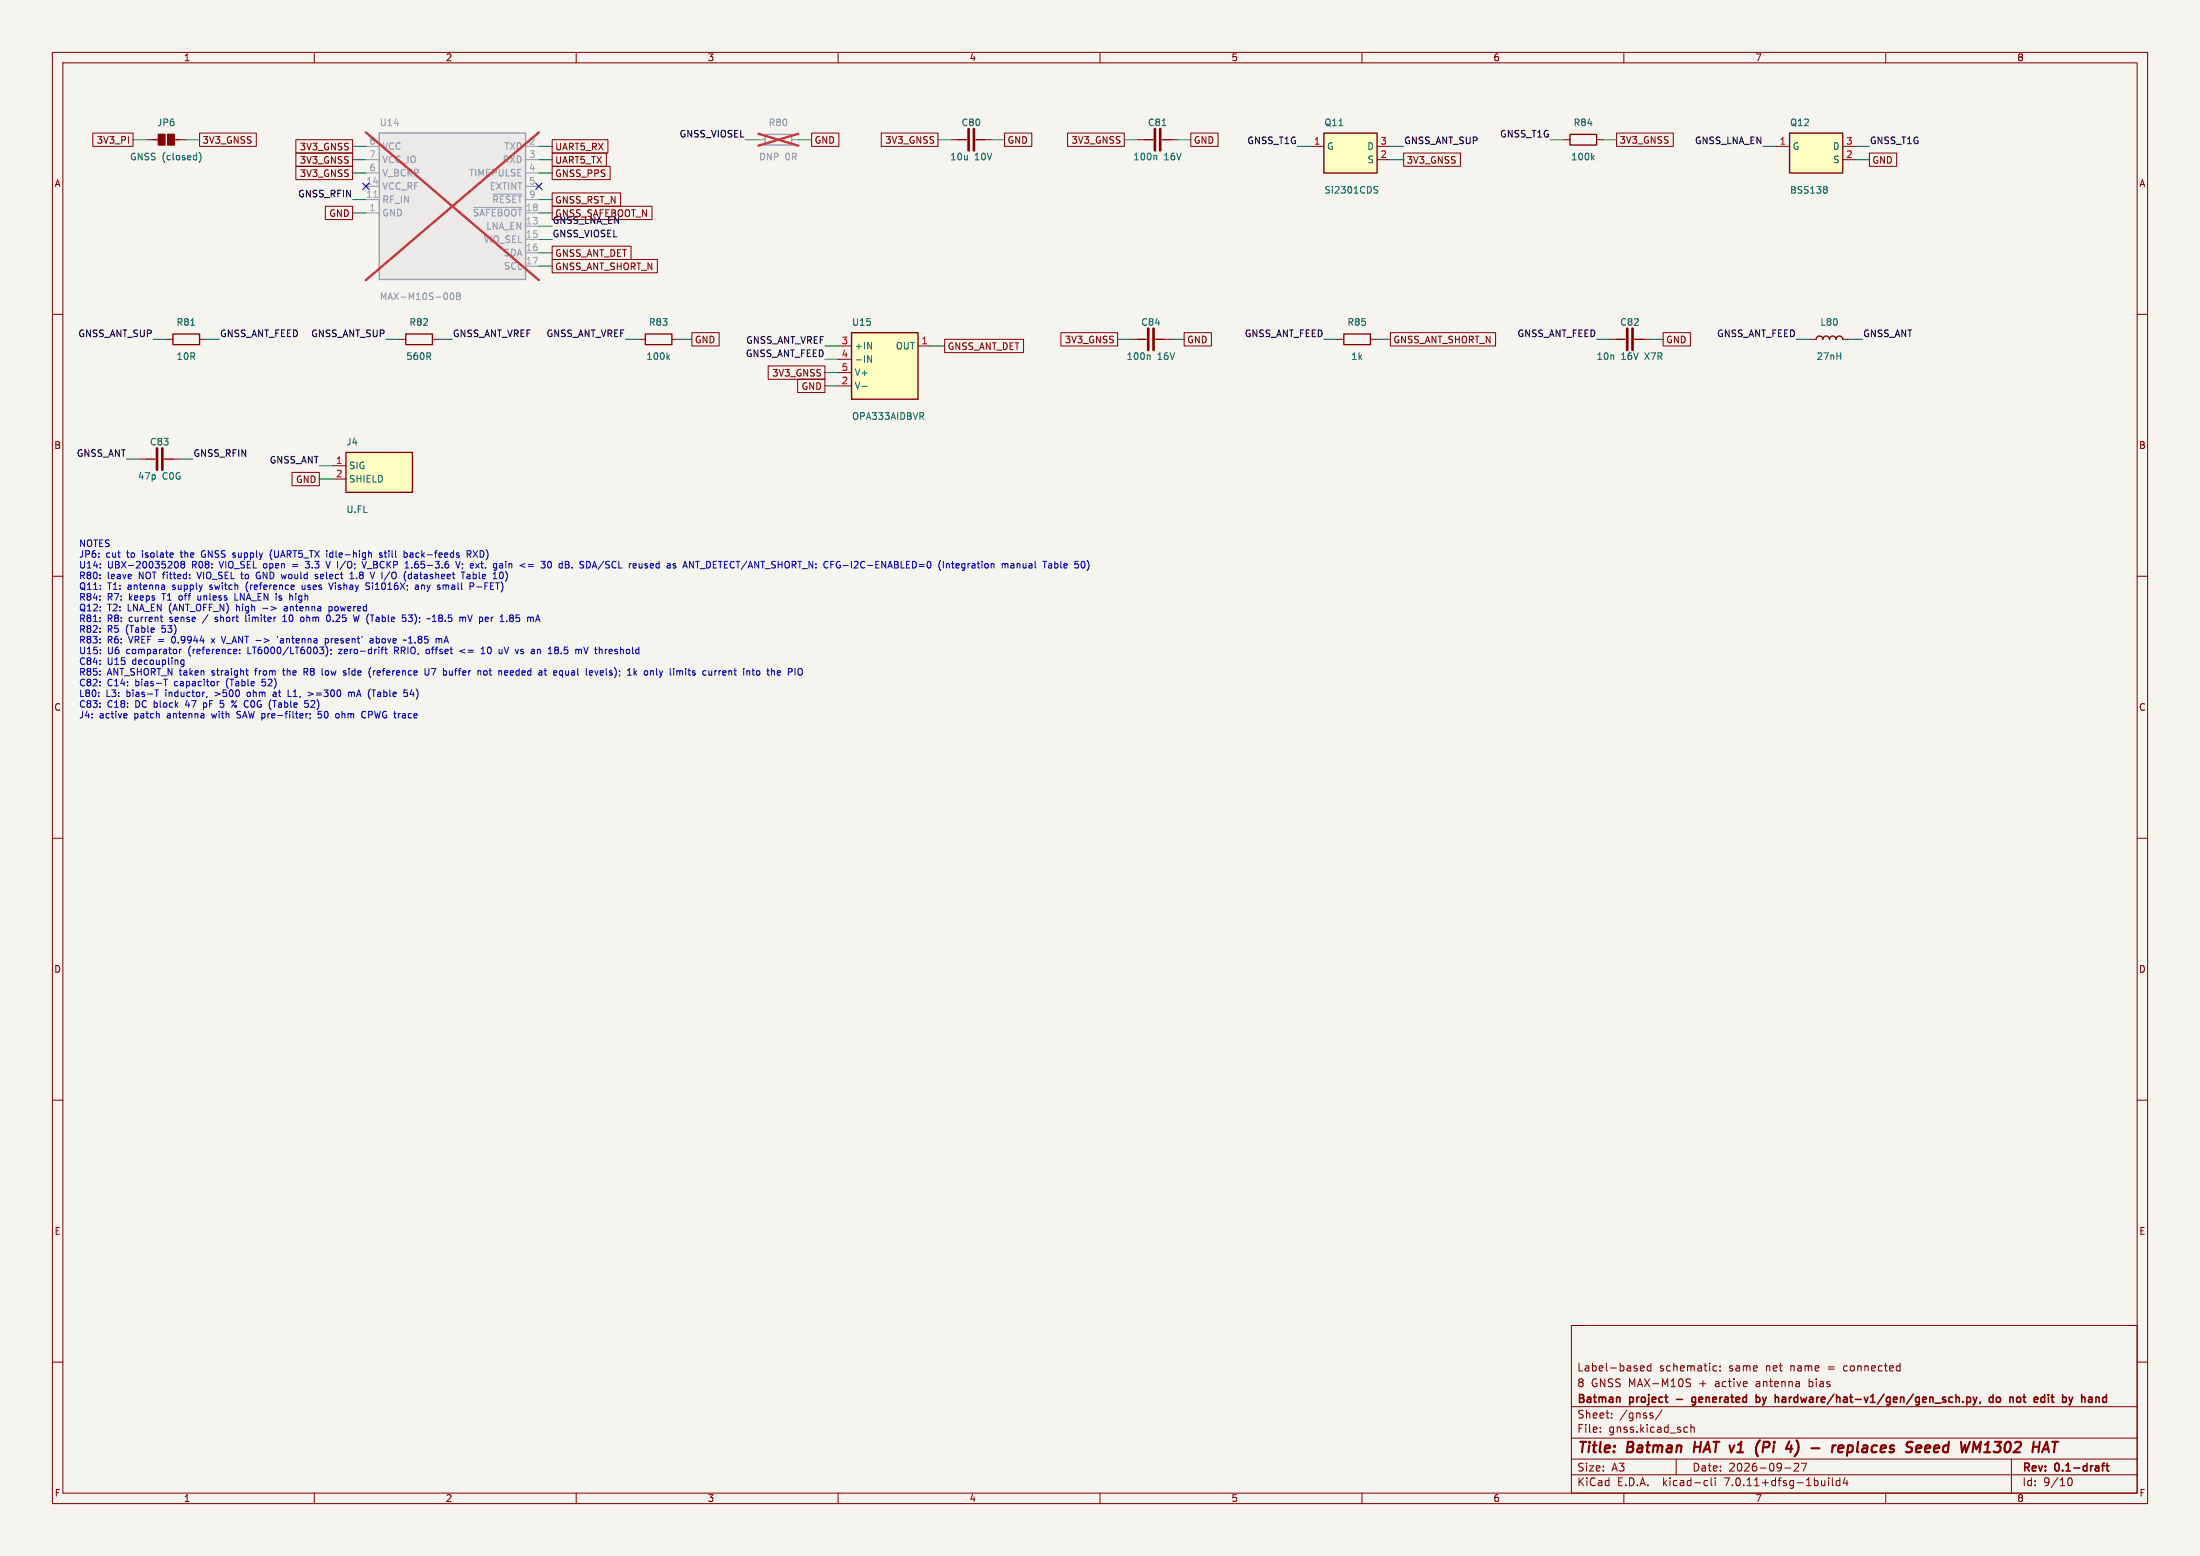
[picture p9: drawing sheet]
(kicad_sch (version 20230121) (generator eeschema)
 (paper "A3")
 (title_block (title "Batman HAT v1 (Pi 4) - replaces Seeed WM1302 HAT") (date "2026-09-27") (rev "0.1-draft") (company "Batman project - generated by hardware/hat-v1/gen/gen_sch.py, do not edit by hand") (comment 1 "8 GNSS MAX-M10S + active antenna bias") (comment 2 "Label-based schematic: same net name = connected"))
 (lib_symbols
(symbol "batman:C" (pin_numbers hide) (pin_names (offset 0) hide) (in_bom yes) (on_board yes)
(property "Reference" "C" (at 0 2.54 0) (effects (font (size 1.27 1.27))))
(property "Value" "C" (at 0 -2.54 0) (effects (font (size 1.27 1.27))))
(property "Footprint" "" (at 0 0 0) (effects (font (size 1.27 1.27)) hide))
(property "Datasheet" "" (at 0 0 0) (effects (font (size 1.27 1.27)) hide))
(symbol "C_0_1" (polyline (pts (xy -2.54 0) (xy -0.9 0)) (stroke (width 0.254) (type default)) (fill (type none))) (polyline (pts (xy 0.9 0) (xy 2.54 0)) (stroke (width 0.254) (type default)) (fill (type none))) (polyline (pts (xy -0.508 2.032) (xy -0.508 -2.032)) (stroke (width 0.508) (type default)) (fill (type none))) (polyline (pts (xy 0.508 2.032) (xy 0.508 -2.032)) (stroke (width 0.508) (type default)) (fill (type none))))
(symbol "C_1_1" (pin passive line (at -3.81 0 0) (length 1.27) (name "~" (effects (font (size 1.27 1.27)))) (number "1" (effects (font (size 1.27 1.27))))) (pin passive line (at 3.81 0 180) (length 1.27) (name "~" (effects (font (size 1.27 1.27)))) (number "2" (effects (font (size 1.27 1.27)))))))
(symbol "batman:COAX" (pin_names (offset 0.508)) (in_bom yes) (on_board yes)
(property "Reference" "U" (at -6.35 5.08 0) (effects (font (size 1.27 1.27))))
(property "Value" "COAX" (at -6.35 -5.08 0) (effects (font (size 1.27 1.27))))
(property "Footprint" "" (at 0 0 0) (effects (font (size 1.27 1.27)) hide))
(property "Datasheet" "" (at 0 0 0) (effects (font (size 1.27 1.27)) hide))
(symbol "COAX_0_1" (rectangle (start -6.35 3.81) (end 6.35 -3.81) (stroke (width 0.254) (type default)) (fill (type background))))
(symbol "COAX_1_1" (pin passive line (at -8.89 1.27 0) (length 2.54) (name "SIG" (effects (font (size 1.27 1.27)))) (number "1" (effects (font (size 1.27 1.27))))) (pin passive line (at -8.89 -1.27 0) (length 2.54) (name "SHIELD" (effects (font (size 1.27 1.27)))) (number "2" (effects (font (size 1.27 1.27)))))))
(symbol "batman:L" (pin_numbers hide) (pin_names (offset 0) hide) (in_bom yes) (on_board yes)
(property "Reference" "L" (at 0 2.54 0) (effects (font (size 1.27 1.27))))
(property "Value" "L" (at 0 -2.54 0) (effects (font (size 1.27 1.27))))
(property "Footprint" "" (at 0 0 0) (effects (font (size 1.27 1.27)) hide))
(property "Datasheet" "" (at 0 0 0) (effects (font (size 1.27 1.27)) hide))
(symbol "L_0_1" (arc (start -2.54 0) (mid -1.905 0.635) (end -1.27 0) (stroke (width 0.254) (type default)) (fill (type none))) (arc (start -1.27 0) (mid -0.635 0.635) (end 0 0) (stroke (width 0.254) (type default)) (fill (type none))) (arc (start 0 0) (mid 0.635 0.635) (end 1.27 0) (stroke (width 0.254) (type default)) (fill (type none))) (arc (start 1.27 0) (mid 1.905 0.635) (end 2.54 0) (stroke (width 0.254) (type default)) (fill (type none))))
(symbol "L_1_1" (pin passive line (at -3.81 0 0) (length 1.27) (name "~" (effects (font (size 1.27 1.27)))) (number "1" (effects (font (size 1.27 1.27))))) (pin passive line (at 3.81 0 180) (length 1.27) (name "~" (effects (font (size 1.27 1.27)))) (number "2" (effects (font (size 1.27 1.27)))))))
(symbol "batman:MAXM10S" (pin_names (offset 0.508)) (in_bom yes) (on_board yes)
(property "Reference" "U" (at -13.97 15.24 0) (effects (font (size 1.27 1.27))))
(property "Value" "MAXM10S" (at -13.97 -15.24 0) (effects (font (size 1.27 1.27))))
(property "Footprint" "" (at 0 0 0) (effects (font (size 1.27 1.27)) hide))
(property "Datasheet" "" (at 0 0 0) (effects (font (size 1.27 1.27)) hide))
(symbol "MAXM10S_0_1" (rectangle (start -13.97 13.97) (end 13.97 -13.97) (stroke (width 0.254) (type default)) (fill (type background))))
(symbol "MAXM10S_1_1" (pin power_in line (at -16.51 11.43 0) (length 2.54) (name "VCC" (effects (font (size 1.27 1.27)))) (number "8" (effects (font (size 1.27 1.27))))) (pin power_in line (at -16.51 8.89 0) (length 2.54) (name "VCC_IO" (effects (font (size 1.27 1.27)))) (number "7" (effects (font (size 1.27 1.27))))) (pin power_in line (at -16.51 6.35 0) (length 2.54) (name "V_BCKP" (effects (font (size 1.27 1.27)))) (number "6" (effects (font (size 1.27 1.27))))) (pin power_out line (at -16.51 3.81 0) (length 2.54) (name "VCC_RF" (effects (font (size 1.27 1.27)))) (number "14" (effects (font (size 1.27 1.27))))) (pin input line (at -16.51 1.27 0) (length 2.54) (name "RF_IN" (effects (font (size 1.27 1.27)))) (number "11" (effects (font (size 1.27 1.27))))) (pin power_in line (at -16.51 -1.27 0) (length 2.54) (name "GND" (effects (font (size 1.27 1.27)))) (number "1" (effects (font (size 1.27 1.27))))) (pin power_in line (at -16.51 -1.27 0) (length 2.54) hide (name "GND" (effects (font (size 1.27 1.27)))) (number "10" (effects (font (size 1.27 1.27))))) (pin power_in line (at -16.51 -1.27 0) (length 2.54) hide (name "GND" (effects (font (size 1.27 1.27)))) (number "12" (effects (font (size 1.27 1.27))))) (pin output line (at 16.51 11.43 180) (length 2.54) (name "TXD" (effects (font (size 1.27 1.27)))) (number "2" (effects (font (size 1.27 1.27))))) (pin input line (at 16.51 8.89 180) (length 2.54) (name "RXD" (effects (font (size 1.27 1.27)))) (number "3" (effects (font (size 1.27 1.27))))) (pin output line (at 16.51 6.35 180) (length 2.54) (name "TIMEPULSE" (effects (font (size 1.27 1.27)))) (number "4" (effects (font (size 1.27 1.27))))) (pin input line (at 16.51 3.81 180) (length 2.54) (name "EXTINT" (effects (font (size 1.27 1.27)))) (number "5" (effects (font (size 1.27 1.27))))) (pin input line (at 16.51 1.27 180) (length 2.54) (name "~{RESET}" (effects (font (size 1.27 1.27)))) (number "9" (effects (font (size 1.27 1.27))))) (pin input line (at 16.51 -1.27 180) (length 2.54) (name "~{SAFEBOOT}" (effects (font (size 1.27 1.27)))) (number "18" (effects (font (size 1.27 1.27))))) (pin output line (at 16.51 -3.81 180) (length 2.54) (name "LNA_EN" (effects (font (size 1.27 1.27)))) (number "13" (effects (font (size 1.27 1.27))))) (pin input line (at 16.51 -6.35 180) (length 2.54) (name "VIO_SEL" (effects (font (size 1.27 1.27)))) (number "15" (effects (font (size 1.27 1.27))))) (pin bidirectional line (at 16.51 -8.89 180) (length 2.54) (name "SDA" (effects (font (size 1.27 1.27)))) (number "16" (effects (font (size 1.27 1.27))))) (pin input line (at 16.51 -11.43 180) (length 2.54) (name "SCL" (effects (font (size 1.27 1.27)))) (number "17" (effects (font (size 1.27 1.27)))))))
(symbol "batman:NMOS" (pin_names (offset 0.508)) (in_bom yes) (on_board yes)
(property "Reference" "U" (at -5.08 5.08 0) (effects (font (size 1.27 1.27))))
(property "Value" "NMOS" (at -5.08 -5.08 0) (effects (font (size 1.27 1.27))))
(property "Footprint" "" (at 0 0 0) (effects (font (size 1.27 1.27)) hide))
(property "Datasheet" "" (at 0 0 0) (effects (font (size 1.27 1.27)) hide))
(symbol "NMOS_0_1" (rectangle (start -5.08 3.81) (end 5.08 -3.81) (stroke (width 0.254) (type default)) (fill (type background))))
(symbol "NMOS_1_1" (pin input line (at -7.62 1.27 0) (length 2.54) (name "G" (effects (font (size 1.27 1.27)))) (number "1" (effects (font (size 1.27 1.27))))) (pin passive line (at 7.62 1.27 180) (length 2.54) (name "D" (effects (font (size 1.27 1.27)))) (number "3" (effects (font (size 1.27 1.27))))) (pin passive line (at 7.62 -1.27 180) (length 2.54) (name "S" (effects (font (size 1.27 1.27)))) (number "2" (effects (font (size 1.27 1.27)))))))
(symbol "batman:OPAMP5" (pin_names (offset 0.508)) (in_bom yes) (on_board yes)
(property "Reference" "U" (at -6.35 7.62 0) (effects (font (size 1.27 1.27))))
(property "Value" "OPAMP5" (at -6.35 -7.62 0) (effects (font (size 1.27 1.27))))
(property "Footprint" "" (at 0 0 0) (effects (font (size 1.27 1.27)) hide))
(property "Datasheet" "" (at 0 0 0) (effects (font (size 1.27 1.27)) hide))
(symbol "OPAMP5_0_1" (rectangle (start -6.35 6.35) (end 6.35 -6.35) (stroke (width 0.254) (type default)) (fill (type background))))
(symbol "OPAMP5_1_1" (pin input line (at -8.89 3.81 0) (length 2.54) (name "+IN" (effects (font (size 1.27 1.27)))) (number "3" (effects (font (size 1.27 1.27))))) (pin input line (at -8.89 1.27 0) (length 2.54) (name "-IN" (effects (font (size 1.27 1.27)))) (number "4" (effects (font (size 1.27 1.27))))) (pin power_in line (at -8.89 -1.27 0) (length 2.54) (name "V+" (effects (font (size 1.27 1.27)))) (number "5" (effects (font (size 1.27 1.27))))) (pin power_in line (at -8.89 -3.81 0) (length 2.54) (name "V-" (effects (font (size 1.27 1.27)))) (number "2" (effects (font (size 1.27 1.27))))) (pin output line (at 8.89 3.81 180) (length 2.54) (name "OUT" (effects (font (size 1.27 1.27)))) (number "1" (effects (font (size 1.27 1.27)))))))
(symbol "batman:PMOS" (pin_names (offset 0.508)) (in_bom yes) (on_board yes)
(property "Reference" "U" (at -5.08 5.08 0) (effects (font (size 1.27 1.27))))
(property "Value" "PMOS" (at -5.08 -5.08 0) (effects (font (size 1.27 1.27))))
(property "Footprint" "" (at 0 0 0) (effects (font (size 1.27 1.27)) hide))
(property "Datasheet" "" (at 0 0 0) (effects (font (size 1.27 1.27)) hide))
(symbol "PMOS_0_1" (rectangle (start -5.08 3.81) (end 5.08 -3.81) (stroke (width 0.254) (type default)) (fill (type background))))
(symbol "PMOS_1_1" (pin input line (at -7.62 1.27 0) (length 2.54) (name "G" (effects (font (size 1.27 1.27)))) (number "1" (effects (font (size 1.27 1.27))))) (pin passive line (at 7.62 1.27 180) (length 2.54) (name "D" (effects (font (size 1.27 1.27)))) (number "3" (effects (font (size 1.27 1.27))))) (pin passive line (at 7.62 -1.27 180) (length 2.54) (name "S" (effects (font (size 1.27 1.27)))) (number "2" (effects (font (size 1.27 1.27)))))))
(symbol "batman:R" (pin_numbers hide) (pin_names (offset 0) hide) (in_bom yes) (on_board yes)
(property "Reference" "R" (at 0 2.54 0) (effects (font (size 1.27 1.27))))
(property "Value" "R" (at 0 -2.54 0) (effects (font (size 1.27 1.27))))
(property "Footprint" "" (at 0 0 0) (effects (font (size 1.27 1.27)) hide))
(property "Datasheet" "" (at 0 0 0) (effects (font (size 1.27 1.27)) hide))
(symbol "R_0_1" (rectangle (start -2.54 1.016) (end 2.54 -1.016) (stroke (width 0.254) (type default)) (fill (type none))))
(symbol "R_1_1" (pin passive line (at -3.81 0 0) (length 1.27) (name "~" (effects (font (size 1.27 1.27)))) (number "1" (effects (font (size 1.27 1.27))))) (pin passive line (at 3.81 0 180) (length 1.27) (name "~" (effects (font (size 1.27 1.27)))) (number "2" (effects (font (size 1.27 1.27)))))))
(symbol "batman:SJ" (pin_numbers hide) (pin_names (offset 0) hide) (in_bom yes) (on_board yes)
(property "Reference" "JP" (at 0 2.54 0) (effects (font (size 1.27 1.27))))
(property "Value" "SJ" (at 0 -2.54 0) (effects (font (size 1.27 1.27))))
(property "Footprint" "" (at 0 0 0) (effects (font (size 1.27 1.27)) hide))
(property "Datasheet" "" (at 0 0 0) (effects (font (size 1.27 1.27)) hide))
(symbol "SJ_0_1" (rectangle (start -1.524 1.016) (end -0.254 -1.016) (stroke (width 0.254) (type default)) (fill (type outline))) (rectangle (start 0.254 1.016) (end 1.524 -1.016) (stroke (width 0.254) (type default)) (fill (type outline))) (polyline (pts (xy -2.54 0) (xy -1.524 0)) (stroke (width 0.254) (type default)) (fill (type none))) (polyline (pts (xy 1.524 0) (xy 2.54 0)) (stroke (width 0.254) (type default)) (fill (type none))))
(symbol "SJ_1_1" (pin passive line (at -3.81 0 0) (length 1.27) (name "~" (effects (font (size 1.27 1.27)))) (number "1" (effects (font (size 1.27 1.27))))) (pin passive line (at 3.81 0 180) (length 1.27) (name "~" (effects (font (size 1.27 1.27)))) (number "2" (effects (font (size 1.27 1.27))))))))
 (symbol (lib_id "batman:SJ") (at 31.75 26.67 0) (unit 1) (in_bom no) (on_board yes) (dnp no)
  (property "Reference" "JP6" (at 31.75 24.13 0) (effects (font (size 1.27 1.27)) (justify bottom)))
  (property "Value" "GNSS (closed)" (at 31.75 29.21 0) (effects (font (size 1.27 1.27)) (justify top)))
  (property "Footprint" "Jumper:SolderJumper-2_P1.3mm_Bridged_RoundedPad1.0x1.5mm" (at 31.75 26.67 0) (effects (font (size 1.27 1.27)) hide))
  (property "Datasheet" "" (at 31.75 26.67 0) (effects (font (size 1.27 1.27)) hide))
  (property "MPN" "" (at 31.75 26.67 0) (effects (font (size 1.27 1.27)) hide))
  (property "Manufacturer" "" (at 31.75 26.67 0) (effects (font (size 1.27 1.27)) hide))
  (property "Tier" "C" (at 31.75 26.67 0) (effects (font (size 1.27 1.27)) hide))
  (property "LCSC" "" (at 31.75 26.67 0) (effects (font (size 1.27 1.27)) hide))
  (property "Note" "cut to isolate the GNSS supply (UART5_TX idle-high still back-feeds RXD)" (at 31.75 26.67 0) (effects (font (size 1.27 1.27)) hide)) (pin "1") (pin "2"))
 (wire (pts (xy 27.94 26.67) (xy 25.4 26.67)) (stroke (width 0) (type default)))
 (global_label "3V3_PI" (shape passive) (at 25.4 26.67 180) (fields_autoplaced) (effects (font (size 1.27 1.27)) (justify right))
  (property "Intersheetrefs" "${INTERSHEET_REFS}" (at 25.4 26.67 0) (effects (font (size 1.27 1.27)) hide)))
 (wire (pts (xy 35.56 26.67) (xy 38.1 26.67)) (stroke (width 0) (type default)))
 (global_label "3V3_GNSS" (shape passive) (at 38.1 26.67 0) (fields_autoplaced) (effects (font (size 1.27 1.27)) (justify left))
  (property "Intersheetrefs" "${INTERSHEET_REFS}" (at 38.1 26.67 0) (effects (font (size 1.27 1.27)) hide)))
 (symbol (lib_id "batman:MAXM10S") (at 86.36 39.37 0) (unit 1) (in_bom yes) (on_board yes) (dnp yes)
  (property "Reference" "U14" (at 72.39 24.13 0) (effects (font (size 1.27 1.27)) (justify left bottom)))
  (property "Value" "MAX-M10S-00B" (at 72.39 55.88 0) (effects (font (size 1.27 1.27)) (justify left top)))
  (property "Footprint" "RF_GPS:ublox_MAX" (at 86.36 39.37 0) (effects (font (size 1.27 1.27)) hide))
  (property "Datasheet" "" (at 86.36 39.37 0) (effects (font (size 1.27 1.27)) hide))
  (property "MPN" "MAX-M10S-00B" (at 86.36 39.37 0) (effects (font (size 1.27 1.27)) hide))
  (property "Manufacturer" "u-blox" (at 86.36 39.37 0) (effects (font (size 1.27 1.27)) hide))
  (property "Tier" "A" (at 86.36 39.37 0) (effects (font (size 1.27 1.27)) hide))
  (property "LCSC" "" (at 86.36 39.37 0) (effects (font (size 1.27 1.27)) hide))
  (property "Note" "UBX-20035208 R08: VIO_SEL open = 3.3 V I/O; V_BCKP 1.65-3.6 V; ext. gain <= 30 dB. SDA/SCL reused as ANT_DETECT/ANT_SHORT_N: CFG-I2C-ENABLED=0 (Integration manual Table 50)" (at 86.36 39.37 0) (effects (font (size 1.27 1.27)) hide)) (pin "8") (pin "7") (pin "6") (pin "14") (pin "11") (pin "1") (pin "10") (pin "12") (pin "2") (pin "3") (pin "4") (pin "5") (pin "9") (pin "18") (pin "13") (pin "15") (pin "16") (pin "17"))
 (wire (pts (xy 69.85 27.94) (xy 67.31 27.94)) (stroke (width 0) (type default)))
 (global_label "3V3_GNSS" (shape passive) (at 67.31 27.94 180) (fields_autoplaced) (effects (font (size 1.27 1.27)) (justify right))
  (property "Intersheetrefs" "${INTERSHEET_REFS}" (at 67.31 27.94 0) (effects (font (size 1.27 1.27)) hide)))
 (wire (pts (xy 69.85 30.48) (xy 67.31 30.48)) (stroke (width 0) (type default)))
 (global_label "3V3_GNSS" (shape passive) (at 67.31 30.48 180) (fields_autoplaced) (effects (font (size 1.27 1.27)) (justify right))
  (property "Intersheetrefs" "${INTERSHEET_REFS}" (at 67.31 30.48 0) (effects (font (size 1.27 1.27)) hide)))
 (wire (pts (xy 69.85 33.02) (xy 67.31 33.02)) (stroke (width 0) (type default)))
 (global_label "3V3_GNSS" (shape passive) (at 67.31 33.02 180) (fields_autoplaced) (effects (font (size 1.27 1.27)) (justify right))
  (property "Intersheetrefs" "${INTERSHEET_REFS}" (at 67.31 33.02 0) (effects (font (size 1.27 1.27)) hide)))
 (no_connect (at 69.85 35.56))
 (wire (pts (xy 69.85 38.1) (xy 67.31 38.1)) (stroke (width 0) (type default)))
 (label "GNSS_RFIN" (at 67.31 38.1 180) (fields_autoplaced) (effects (font (size 1.27 1.27)) (justify right bottom)))
 (wire (pts (xy 69.85 40.64) (xy 67.31 40.64)) (stroke (width 0) (type default)))
 (global_label "GND" (shape passive) (at 67.31 40.64 180) (fields_autoplaced) (effects (font (size 1.27 1.27)) (justify right))
  (property "Intersheetrefs" "${INTERSHEET_REFS}" (at 67.31 40.64 0) (effects (font (size 1.27 1.27)) hide)))
 (wire (pts (xy 102.87 27.94) (xy 105.41 27.94)) (stroke (width 0) (type default)))
 (global_label "UART5_RX" (shape passive) (at 105.41 27.94 0) (fields_autoplaced) (effects (font (size 1.27 1.27)) (justify left))
  (property "Intersheetrefs" "${INTERSHEET_REFS}" (at 105.41 27.94 0) (effects (font (size 1.27 1.27)) hide)))
 (wire (pts (xy 102.87 30.48) (xy 105.41 30.48)) (stroke (width 0) (type default)))
 (global_label "UART5_TX" (shape passive) (at 105.41 30.48 0) (fields_autoplaced) (effects (font (size 1.27 1.27)) (justify left))
  (property "Intersheetrefs" "${INTERSHEET_REFS}" (at 105.41 30.48 0) (effects (font (size 1.27 1.27)) hide)))
 (wire (pts (xy 102.87 33.02) (xy 105.41 33.02)) (stroke (width 0) (type default)))
 (global_label "GNSS_PPS" (shape passive) (at 105.41 33.02 0) (fields_autoplaced) (effects (font (size 1.27 1.27)) (justify left))
  (property "Intersheetrefs" "${INTERSHEET_REFS}" (at 105.41 33.02 0) (effects (font (size 1.27 1.27)) hide)))
 (no_connect (at 102.87 35.56))
 (wire (pts (xy 102.87 38.1) (xy 105.41 38.1)) (stroke (width 0) (type default)))
 (global_label "GNSS_RST_N" (shape passive) (at 105.41 38.1 0) (fields_autoplaced) (effects (font (size 1.27 1.27)) (justify left))
  (property "Intersheetrefs" "${INTERSHEET_REFS}" (at 105.41 38.1 0) (effects (font (size 1.27 1.27)) hide)))
 (wire (pts (xy 102.87 40.64) (xy 105.41 40.64)) (stroke (width 0) (type default)))
 (global_label "GNSS_SAFEBOOT_N" (shape passive) (at 105.41 40.64 0) (fields_autoplaced) (effects (font (size 1.27 1.27)) (justify left))
  (property "Intersheetrefs" "${INTERSHEET_REFS}" (at 105.41 40.64 0) (effects (font (size 1.27 1.27)) hide)))
 (wire (pts (xy 102.87 43.18) (xy 105.41 43.18)) (stroke (width 0) (type default)))
 (label "GNSS_LNA_EN" (at 105.41 43.18 0) (fields_autoplaced) (effects (font (size 1.27 1.27)) (justify left bottom)))
 (wire (pts (xy 102.87 45.72) (xy 105.41 45.72)) (stroke (width 0) (type default)))
 (label "GNSS_VIOSEL" (at 105.41 45.72 0) (fields_autoplaced) (effects (font (size 1.27 1.27)) (justify left bottom)))
 (wire (pts (xy 102.87 48.26) (xy 105.41 48.26)) (stroke (width 0) (type default)))
 (global_label "GNSS_ANT_DET" (shape passive) (at 105.41 48.26 0) (fields_autoplaced) (effects (font (size 1.27 1.27)) (justify left))
  (property "Intersheetrefs" "${INTERSHEET_REFS}" (at 105.41 48.26 0) (effects (font (size 1.27 1.27)) hide)))
 (wire (pts (xy 102.87 50.8) (xy 105.41 50.8)) (stroke (width 0) (type default)))
 (global_label "GNSS_ANT_SHORT_N" (shape passive) (at 105.41 50.8 0) (fields_autoplaced) (effects (font (size 1.27 1.27)) (justify left))
  (property "Intersheetrefs" "${INTERSHEET_REFS}" (at 105.41 50.8 0) (effects (font (size 1.27 1.27)) hide)))
 (symbol (lib_id "batman:R") (at 148.59 26.67 0) (unit 1) (in_bom yes) (on_board yes) (dnp yes)
  (property "Reference" "R80" (at 148.59 24.13 0) (effects (font (size 1.27 1.27)) (justify bottom)))
  (property "Value" "DNP 0R" (at 148.59 29.21 0) (effects (font (size 1.27 1.27)) (justify top)))
  (property "Footprint" "Resistor_SMD:R_0402_1005Metric" (at 148.59 26.67 0) (effects (font (size 1.27 1.27)) hide))
  (property "Datasheet" "" (at 148.59 26.67 0) (effects (font (size 1.27 1.27)) hide))
  (property "MPN" "" (at 148.59 26.67 0) (effects (font (size 1.27 1.27)) hide))
  (property "Manufacturer" "" (at 148.59 26.67 0) (effects (font (size 1.27 1.27)) hide))
  (property "Tier" "C" (at 148.59 26.67 0) (effects (font (size 1.27 1.27)) hide))
  (property "LCSC" "" (at 148.59 26.67 0) (effects (font (size 1.27 1.27)) hide))
  (property "Note" "leave NOT fitted: VIO_SEL to GND would select 1.8 V I/O (datasheet Table 10)" (at 148.59 26.67 0) (effects (font (size 1.27 1.27)) hide)) (pin "1") (pin "2"))
 (wire (pts (xy 144.78 26.67) (xy 142.24 26.67)) (stroke (width 0) (type default)))
 (label "GNSS_VIOSEL" (at 142.24 26.67 180) (fields_autoplaced) (effects (font (size 1.27 1.27)) (justify right bottom)))
 (wire (pts (xy 152.4 26.67) (xy 154.94 26.67)) (stroke (width 0) (type default)))
 (global_label "GND" (shape passive) (at 154.94 26.67 0) (fields_autoplaced) (effects (font (size 1.27 1.27)) (justify left))
  (property "Intersheetrefs" "${INTERSHEET_REFS}" (at 154.94 26.67 0) (effects (font (size 1.27 1.27)) hide)))
 (symbol (lib_id "batman:C") (at 185.42 26.67 0) (unit 1) (in_bom yes) (on_board yes) (dnp no)
  (property "Reference" "C80" (at 185.42 24.13 0) (effects (font (size 1.27 1.27)) (justify bottom)))
  (property "Value" "10u 10V" (at 185.42 29.21 0) (effects (font (size 1.27 1.27)) (justify top)))
  (property "Footprint" "Capacitor_SMD:C_0603_1608Metric" (at 185.42 26.67 0) (effects (font (size 1.27 1.27)) hide))
  (property "Datasheet" "" (at 185.42 26.67 0) (effects (font (size 1.27 1.27)) hide))
  (property "MPN" "" (at 185.42 26.67 0) (effects (font (size 1.27 1.27)) hide))
  (property "Manufacturer" "" (at 185.42 26.67 0) (effects (font (size 1.27 1.27)) hide))
  (property "Tier" "C" (at 185.42 26.67 0) (effects (font (size 1.27 1.27)) hide))
  (property "LCSC" "" (at 185.42 26.67 0) (effects (font (size 1.27 1.27)) hide))
  (property "Note" "" (at 185.42 26.67 0) (effects (font (size 1.27 1.27)) hide)) (pin "1") (pin "2"))
 (wire (pts (xy 181.61 26.67) (xy 179.07 26.67)) (stroke (width 0) (type default)))
 (global_label "3V3_GNSS" (shape passive) (at 179.07 26.67 180) (fields_autoplaced) (effects (font (size 1.27 1.27)) (justify right))
  (property "Intersheetrefs" "${INTERSHEET_REFS}" (at 179.07 26.67 0) (effects (font (size 1.27 1.27)) hide)))
 (wire (pts (xy 189.23 26.67) (xy 191.77 26.67)) (stroke (width 0) (type default)))
 (global_label "GND" (shape passive) (at 191.77 26.67 0) (fields_autoplaced) (effects (font (size 1.27 1.27)) (justify left))
  (property "Intersheetrefs" "${INTERSHEET_REFS}" (at 191.77 26.67 0) (effects (font (size 1.27 1.27)) hide)))
 (symbol (lib_id "batman:C") (at 220.98 26.67 0) (unit 1) (in_bom yes) (on_board yes) (dnp no)
  (property "Reference" "C81" (at 220.98 24.13 0) (effects (font (size 1.27 1.27)) (justify bottom)))
  (property "Value" "100n 16V" (at 220.98 29.21 0) (effects (font (size 1.27 1.27)) (justify top)))
  (property "Footprint" "Capacitor_SMD:C_0402_1005Metric" (at 220.98 26.67 0) (effects (font (size 1.27 1.27)) hide))
  (property "Datasheet" "" (at 220.98 26.67 0) (effects (font (size 1.27 1.27)) hide))
  (property "MPN" "" (at 220.98 26.67 0) (effects (font (size 1.27 1.27)) hide))
  (property "Manufacturer" "" (at 220.98 26.67 0) (effects (font (size 1.27 1.27)) hide))
  (property "Tier" "C" (at 220.98 26.67 0) (effects (font (size 1.27 1.27)) hide))
  (property "LCSC" "" (at 220.98 26.67 0) (effects (font (size 1.27 1.27)) hide))
  (property "Note" "" (at 220.98 26.67 0) (effects (font (size 1.27 1.27)) hide)) (pin "1") (pin "2"))
 (wire (pts (xy 217.17 26.67) (xy 214.63 26.67)) (stroke (width 0) (type default)))
 (global_label "3V3_GNSS" (shape passive) (at 214.63 26.67 180) (fields_autoplaced) (effects (font (size 1.27 1.27)) (justify right))
  (property "Intersheetrefs" "${INTERSHEET_REFS}" (at 214.63 26.67 0) (effects (font (size 1.27 1.27)) hide)))
 (wire (pts (xy 224.79 26.67) (xy 227.33 26.67)) (stroke (width 0) (type default)))
 (global_label "GND" (shape passive) (at 227.33 26.67 0) (fields_autoplaced) (effects (font (size 1.27 1.27)) (justify left))
  (property "Intersheetrefs" "${INTERSHEET_REFS}" (at 227.33 26.67 0) (effects (font (size 1.27 1.27)) hide)))
 (symbol (lib_id "batman:PMOS") (at 257.81 29.21 0) (unit 1) (in_bom yes) (on_board yes) (dnp no)
  (property "Reference" "Q11" (at 252.73 24.13 0) (effects (font (size 1.27 1.27)) (justify left bottom)))
  (property "Value" "Si2301CDS" (at 252.73 35.56 0) (effects (font (size 1.27 1.27)) (justify left top)))
  (property "Footprint" "Package_TO_SOT_SMD:SOT-23" (at 257.81 29.21 0) (effects (font (size 1.27 1.27)) hide))
  (property "Datasheet" "" (at 257.81 29.21 0) (effects (font (size 1.27 1.27)) hide))
  (property "MPN" "SI2301CDS-T1-GE3" (at 257.81 29.21 0) (effects (font (size 1.27 1.27)) hide))
  (property "Manufacturer" "Vishay" (at 257.81 29.21 0) (effects (font (size 1.27 1.27)) hide))
  (property "Tier" "C" (at 257.81 29.21 0) (effects (font (size 1.27 1.27)) hide))
  (property "LCSC" "" (at 257.81 29.21 0) (effects (font (size 1.27 1.27)) hide))
  (property "Note" "T1: antenna supply switch (reference uses Vishay Si1016X; any small P-FET)" (at 257.81 29.21 0) (effects (font (size 1.27 1.27)) hide)) (pin "1") (pin "3") (pin "2"))
 (wire (pts (xy 250.19 27.94) (xy 247.65 27.94)) (stroke (width 0) (type default)))
 (label "GNSS_T1G" (at 247.65 27.94 180) (fields_autoplaced) (effects (font (size 1.27 1.27)) (justify right bottom)))
 (wire (pts (xy 265.43 27.94) (xy 267.97 27.94)) (stroke (width 0) (type default)))
 (label "GNSS_ANT_SUP" (at 267.97 27.94 0) (fields_autoplaced) (effects (font (size 1.27 1.27)) (justify left bottom)))
 (wire (pts (xy 265.43 30.48) (xy 267.97 30.48)) (stroke (width 0) (type default)))
 (global_label "3V3_GNSS" (shape passive) (at 267.97 30.48 0) (fields_autoplaced) (effects (font (size 1.27 1.27)) (justify left))
  (property "Intersheetrefs" "${INTERSHEET_REFS}" (at 267.97 30.48 0) (effects (font (size 1.27 1.27)) hide)))
 (symbol (lib_id "batman:R") (at 302.26 26.67 0) (unit 1) (in_bom yes) (on_board yes) (dnp no)
  (property "Reference" "R84" (at 302.26 24.13 0) (effects (font (size 1.27 1.27)) (justify bottom)))
  (property "Value" "100k" (at 302.26 29.21 0) (effects (font (size 1.27 1.27)) (justify top)))
  (property "Footprint" "Resistor_SMD:R_0402_1005Metric" (at 302.26 26.67 0) (effects (font (size 1.27 1.27)) hide))
  (property "Datasheet" "" (at 302.26 26.67 0) (effects (font (size 1.27 1.27)) hide))
  (property "MPN" "" (at 302.26 26.67 0) (effects (font (size 1.27 1.27)) hide))
  (property "Manufacturer" "" (at 302.26 26.67 0) (effects (font (size 1.27 1.27)) hide))
  (property "Tier" "C" (at 302.26 26.67 0) (effects (font (size 1.27 1.27)) hide))
  (property "LCSC" "" (at 302.26 26.67 0) (effects (font (size 1.27 1.27)) hide))
  (property "Note" "R7: keeps T1 off unless LNA_EN is high" (at 302.26 26.67 0) (effects (font (size 1.27 1.27)) hide)) (pin "1") (pin "2"))
 (wire (pts (xy 298.45 26.67) (xy 295.91 26.67)) (stroke (width 0) (type default)))
 (label "GNSS_T1G" (at 295.91 26.67 180) (fields_autoplaced) (effects (font (size 1.27 1.27)) (justify right bottom)))
 (wire (pts (xy 306.07 26.67) (xy 308.61 26.67)) (stroke (width 0) (type default)))
 (global_label "3V3_GNSS" (shape passive) (at 308.61 26.67 0) (fields_autoplaced) (effects (font (size 1.27 1.27)) (justify left))
  (property "Intersheetrefs" "${INTERSHEET_REFS}" (at 308.61 26.67 0) (effects (font (size 1.27 1.27)) hide)))
 (symbol (lib_id "batman:NMOS") (at 346.71 29.21 0) (unit 1) (in_bom yes) (on_board yes) (dnp no)
  (property "Reference" "Q12" (at 341.63 24.13 0) (effects (font (size 1.27 1.27)) (justify left bottom)))
  (property "Value" "BSS138" (at 341.63 35.56 0) (effects (font (size 1.27 1.27)) (justify left top)))
  (property "Footprint" "Package_TO_SOT_SMD:SOT-23" (at 346.71 29.21 0) (effects (font (size 1.27 1.27)) hide))
  (property "Datasheet" "" (at 346.71 29.21 0) (effects (font (size 1.27 1.27)) hide))
  (property "MPN" "BSS138" (at 346.71 29.21 0) (effects (font (size 1.27 1.27)) hide))
  (property "Manufacturer" "onsemi (not Nexperia)" (at 346.71 29.21 0) (effects (font (size 1.27 1.27)) hide))
  (property "Tier" "C" (at 346.71 29.21 0) (effects (font (size 1.27 1.27)) hide))
  (property "LCSC" "" (at 346.71 29.21 0) (effects (font (size 1.27 1.27)) hide))
  (property "Note" "T2: LNA_EN (ANT_OFF_N) high -> antenna powered" (at 346.71 29.21 0) (effects (font (size 1.27 1.27)) hide)) (pin "1") (pin "3") (pin "2"))
 (wire (pts (xy 339.09 27.94) (xy 336.55 27.94)) (stroke (width 0) (type default)))
 (label "GNSS_LNA_EN" (at 336.55 27.94 180) (fields_autoplaced) (effects (font (size 1.27 1.27)) (justify right bottom)))
 (wire (pts (xy 354.33 27.94) (xy 356.87 27.94)) (stroke (width 0) (type default)))
 (label "GNSS_T1G" (at 356.87 27.94 0) (fields_autoplaced) (effects (font (size 1.27 1.27)) (justify left bottom)))
 (wire (pts (xy 354.33 30.48) (xy 356.87 30.48)) (stroke (width 0) (type default)))
 (global_label "GND" (shape passive) (at 356.87 30.48 0) (fields_autoplaced) (effects (font (size 1.27 1.27)) (justify left))
  (property "Intersheetrefs" "${INTERSHEET_REFS}" (at 356.87 30.48 0) (effects (font (size 1.27 1.27)) hide)))
 (symbol (lib_id "batman:R") (at 35.56 64.77 0) (unit 1) (in_bom yes) (on_board yes) (dnp no)
  (property "Reference" "R81" (at 35.56 62.23 0) (effects (font (size 1.27 1.27)) (justify bottom)))
  (property "Value" "10R" (at 35.56 67.31 0) (effects (font (size 1.27 1.27)) (justify top)))
  (property "Footprint" "Resistor_SMD:R_1206_3216Metric" (at 35.56 64.77 0) (effects (font (size 1.27 1.27)) hide))
  (property "Datasheet" "" (at 35.56 64.77 0) (effects (font (size 1.27 1.27)) hide))
  (property "MPN" "" (at 35.56 64.77 0) (effects (font (size 1.27 1.27)) hide))
  (property "Manufacturer" "" (at 35.56 64.77 0) (effects (font (size 1.27 1.27)) hide))
  (property "Tier" "C" (at 35.56 64.77 0) (effects (font (size 1.27 1.27)) hide))
  (property "LCSC" "" (at 35.56 64.77 0) (effects (font (size 1.27 1.27)) hide))
  (property "Note" "R8: current sense / short limiter 10 ohm 0.25 W (Table 53); ~18.5 mV per 1.85 mA" (at 35.56 64.77 0) (effects (font (size 1.27 1.27)) hide)) (pin "1") (pin "2"))
 (wire (pts (xy 31.75 64.77) (xy 29.21 64.77)) (stroke (width 0) (type default)))
 (label "GNSS_ANT_SUP" (at 29.21 64.77 180) (fields_autoplaced) (effects (font (size 1.27 1.27)) (justify right bottom)))
 (wire (pts (xy 39.37 64.77) (xy 41.91 64.77)) (stroke (width 0) (type default)))
 (label "GNSS_ANT_FEED" (at 41.91 64.77 0) (fields_autoplaced) (effects (font (size 1.27 1.27)) (justify left bottom)))
 (symbol (lib_id "batman:R") (at 80.01 64.77 0) (unit 1) (in_bom yes) (on_board yes) (dnp no)
  (property "Reference" "R82" (at 80.01 62.23 0) (effects (font (size 1.27 1.27)) (justify bottom)))
  (property "Value" "560R" (at 80.01 67.31 0) (effects (font (size 1.27 1.27)) (justify top)))
  (property "Footprint" "Resistor_SMD:R_0402_1005Metric" (at 80.01 64.77 0) (effects (font (size 1.27 1.27)) hide))
  (property "Datasheet" "" (at 80.01 64.77 0) (effects (font (size 1.27 1.27)) hide))
  (property "MPN" "" (at 80.01 64.77 0) (effects (font (size 1.27 1.27)) hide))
  (property "Manufacturer" "" (at 80.01 64.77 0) (effects (font (size 1.27 1.27)) hide))
  (property "Tier" "C" (at 80.01 64.77 0) (effects (font (size 1.27 1.27)) hide))
  (property "LCSC" "" (at 80.01 64.77 0) (effects (font (size 1.27 1.27)) hide))
  (property "Note" "R5 (Table 53)" (at 80.01 64.77 0) (effects (font (size 1.27 1.27)) hide)) (pin "1") (pin "2"))
 (wire (pts (xy 76.2 64.77) (xy 73.66 64.77)) (stroke (width 0) (type default)))
 (label "GNSS_ANT_SUP" (at 73.66 64.77 180) (fields_autoplaced) (effects (font (size 1.27 1.27)) (justify right bottom)))
 (wire (pts (xy 83.82 64.77) (xy 86.36 64.77)) (stroke (width 0) (type default)))
 (label "GNSS_ANT_VREF" (at 86.36 64.77 0) (fields_autoplaced) (effects (font (size 1.27 1.27)) (justify left bottom)))
 (symbol (lib_id "batman:R") (at 125.73 64.77 0) (unit 1) (in_bom yes) (on_board yes) (dnp no)
  (property "Reference" "R83" (at 125.73 62.23 0) (effects (font (size 1.27 1.27)) (justify bottom)))
  (property "Value" "100k" (at 125.73 67.31 0) (effects (font (size 1.27 1.27)) (justify top)))
  (property "Footprint" "Resistor_SMD:R_0402_1005Metric" (at 125.73 64.77 0) (effects (font (size 1.27 1.27)) hide))
  (property "Datasheet" "" (at 125.73 64.77 0) (effects (font (size 1.27 1.27)) hide))
  (property "MPN" "" (at 125.73 64.77 0) (effects (font (size 1.27 1.27)) hide))
  (property "Manufacturer" "" (at 125.73 64.77 0) (effects (font (size 1.27 1.27)) hide))
  (property "Tier" "C" (at 125.73 64.77 0) (effects (font (size 1.27 1.27)) hide))
  (property "LCSC" "" (at 125.73 64.77 0) (effects (font (size 1.27 1.27)) hide))
  (property "Note" "R6: VREF = 0.9944 x V_ANT -> 'antenna present' above ~1.85 mA" (at 125.73 64.77 0) (effects (font (size 1.27 1.27)) hide)) (pin "1") (pin "2"))
 (wire (pts (xy 121.92 64.77) (xy 119.38 64.77)) (stroke (width 0) (type default)))
 (label "GNSS_ANT_VREF" (at 119.38 64.77 180) (fields_autoplaced) (effects (font (size 1.27 1.27)) (justify right bottom)))
 (wire (pts (xy 129.54 64.77) (xy 132.08 64.77)) (stroke (width 0) (type default)))
 (global_label "GND" (shape passive) (at 132.08 64.77 0) (fields_autoplaced) (effects (font (size 1.27 1.27)) (justify left))
  (property "Intersheetrefs" "${INTERSHEET_REFS}" (at 132.08 64.77 0) (effects (font (size 1.27 1.27)) hide)))
 (symbol (lib_id "batman:OPAMP5") (at 168.91 69.85 0) (unit 1) (in_bom yes) (on_board yes) (dnp no)
  (property "Reference" "U15" (at 162.56 62.23 0) (effects (font (size 1.27 1.27)) (justify left bottom)))
  (property "Value" "OPA333AIDBVR" (at 162.56 78.74 0) (effects (font (size 1.27 1.27)) (justify left top)))
  (property "Footprint" "Package_TO_SOT_SMD:SOT-23-5" (at 168.91 69.85 0) (effects (font (size 1.27 1.27)) hide))
  (property "Datasheet" "" (at 168.91 69.85 0) (effects (font (size 1.27 1.27)) hide))
  (property "MPN" "OPA333AIDBVR" (at 168.91 69.85 0) (effects (font (size 1.27 1.27)) hide))
  (property "Manufacturer" "TI" (at 168.91 69.85 0) (effects (font (size 1.27 1.27)) hide))
  (property "Tier" "B" (at 168.91 69.85 0) (effects (font (size 1.27 1.27)) hide))
  (property "LCSC" "" (at 168.91 69.85 0) (effects (font (size 1.27 1.27)) hide))
  (property "Note" "U6 comparator (reference: LT6000/LT6003); zero-drift RRIO, offset <= 10 uV vs an 18.5 mV threshold" (at 168.91 69.85 0) (effects (font (size 1.27 1.27)) hide)) (pin "3") (pin "4") (pin "5") (pin "2") (pin "1"))
 (wire (pts (xy 160.02 66.04) (xy 157.48 66.04)) (stroke (width 0) (type default)))
 (label "GNSS_ANT_VREF" (at 157.48 66.04 180) (fields_autoplaced) (effects (font (size 1.27 1.27)) (justify right bottom)))
 (wire (pts (xy 160.02 68.58) (xy 157.48 68.58)) (stroke (width 0) (type default)))
 (label "GNSS_ANT_FEED" (at 157.48 68.58 180) (fields_autoplaced) (effects (font (size 1.27 1.27)) (justify right bottom)))
 (wire (pts (xy 160.02 71.12) (xy 157.48 71.12)) (stroke (width 0) (type default)))
 (global_label "3V3_GNSS" (shape passive) (at 157.48 71.12 180) (fields_autoplaced) (effects (font (size 1.27 1.27)) (justify right))
  (property "Intersheetrefs" "${INTERSHEET_REFS}" (at 157.48 71.12 0) (effects (font (size 1.27 1.27)) hide)))
 (wire (pts (xy 160.02 73.66) (xy 157.48 73.66)) (stroke (width 0) (type default)))
 (global_label "GND" (shape passive) (at 157.48 73.66 180) (fields_autoplaced) (effects (font (size 1.27 1.27)) (justify right))
  (property "Intersheetrefs" "${INTERSHEET_REFS}" (at 157.48 73.66 0) (effects (font (size 1.27 1.27)) hide)))
 (wire (pts (xy 177.8 66.04) (xy 180.34 66.04)) (stroke (width 0) (type default)))
 (global_label "GNSS_ANT_DET" (shape passive) (at 180.34 66.04 0) (fields_autoplaced) (effects (font (size 1.27 1.27)) (justify left))
  (property "Intersheetrefs" "${INTERSHEET_REFS}" (at 180.34 66.04 0) (effects (font (size 1.27 1.27)) hide)))
 (symbol (lib_id "batman:C") (at 219.71 64.77 0) (unit 1) (in_bom yes) (on_board yes) (dnp no)
  (property "Reference" "C84" (at 219.71 62.23 0) (effects (font (size 1.27 1.27)) (justify bottom)))
  (property "Value" "100n 16V" (at 219.71 67.31 0) (effects (font (size 1.27 1.27)) (justify top)))
  (property "Footprint" "Capacitor_SMD:C_0402_1005Metric" (at 219.71 64.77 0) (effects (font (size 1.27 1.27)) hide))
  (property "Datasheet" "" (at 219.71 64.77 0) (effects (font (size 1.27 1.27)) hide))
  (property "MPN" "" (at 219.71 64.77 0) (effects (font (size 1.27 1.27)) hide))
  (property "Manufacturer" "" (at 219.71 64.77 0) (effects (font (size 1.27 1.27)) hide))
  (property "Tier" "C" (at 219.71 64.77 0) (effects (font (size 1.27 1.27)) hide))
  (property "LCSC" "" (at 219.71 64.77 0) (effects (font (size 1.27 1.27)) hide))
  (property "Note" "U15 decoupling" (at 219.71 64.77 0) (effects (font (size 1.27 1.27)) hide)) (pin "1") (pin "2"))
 (wire (pts (xy 215.9 64.77) (xy 213.36 64.77)) (stroke (width 0) (type default)))
 (global_label "3V3_GNSS" (shape passive) (at 213.36 64.77 180) (fields_autoplaced) (effects (font (size 1.27 1.27)) (justify right))
  (property "Intersheetrefs" "${INTERSHEET_REFS}" (at 213.36 64.77 0) (effects (font (size 1.27 1.27)) hide)))
 (wire (pts (xy 223.52 64.77) (xy 226.06 64.77)) (stroke (width 0) (type default)))
 (global_label "GND" (shape passive) (at 226.06 64.77 0) (fields_autoplaced) (effects (font (size 1.27 1.27)) (justify left))
  (property "Intersheetrefs" "${INTERSHEET_REFS}" (at 226.06 64.77 0) (effects (font (size 1.27 1.27)) hide)))
 (symbol (lib_id "batman:R") (at 259.08 64.77 0) (unit 1) (in_bom yes) (on_board yes) (dnp no)
  (property "Reference" "R85" (at 259.08 62.23 0) (effects (font (size 1.27 1.27)) (justify bottom)))
  (property "Value" "1k" (at 259.08 67.31 0) (effects (font (size 1.27 1.27)) (justify top)))
  (property "Footprint" "Resistor_SMD:R_0402_1005Metric" (at 259.08 64.77 0) (effects (font (size 1.27 1.27)) hide))
  (property "Datasheet" "" (at 259.08 64.77 0) (effects (font (size 1.27 1.27)) hide))
  (property "MPN" "" (at 259.08 64.77 0) (effects (font (size 1.27 1.27)) hide))
  (property "Manufacturer" "" (at 259.08 64.77 0) (effects (font (size 1.27 1.27)) hide))
  (property "Tier" "C" (at 259.08 64.77 0) (effects (font (size 1.27 1.27)) hide))
  (property "LCSC" "" (at 259.08 64.77 0) (effects (font (size 1.27 1.27)) hide))
  (property "Note" "ANT_SHORT_N taken straight from the R8 low side (reference U7 buffer not needed at equal levels); 1k only limits current into the PIO" (at 259.08 64.77 0) (effects (font (size 1.27 1.27)) hide)) (pin "1") (pin "2"))
 (wire (pts (xy 255.27 64.77) (xy 252.73 64.77)) (stroke (width 0) (type default)))
 (label "GNSS_ANT_FEED" (at 252.73 64.77 180) (fields_autoplaced) (effects (font (size 1.27 1.27)) (justify right bottom)))
 (wire (pts (xy 262.89 64.77) (xy 265.43 64.77)) (stroke (width 0) (type default)))
 (global_label "GNSS_ANT_SHORT_N" (shape passive) (at 265.43 64.77 0) (fields_autoplaced) (effects (font (size 1.27 1.27)) (justify left))
  (property "Intersheetrefs" "${INTERSHEET_REFS}" (at 265.43 64.77 0) (effects (font (size 1.27 1.27)) hide)))
 (symbol (lib_id "batman:C") (at 311.15 64.77 0) (unit 1) (in_bom yes) (on_board yes) (dnp no)
  (property "Reference" "C82" (at 311.15 62.23 0) (effects (font (size 1.27 1.27)) (justify bottom)))
  (property "Value" "10n 16V X7R" (at 311.15 67.31 0) (effects (font (size 1.27 1.27)) (justify top)))
  (property "Footprint" "Capacitor_SMD:C_0402_1005Metric" (at 311.15 64.77 0) (effects (font (size 1.27 1.27)) hide))
  (property "Datasheet" "" (at 311.15 64.77 0) (effects (font (size 1.27 1.27)) hide))
  (property "MPN" "" (at 311.15 64.77 0) (effects (font (size 1.27 1.27)) hide))
  (property "Manufacturer" "" (at 311.15 64.77 0) (effects (font (size 1.27 1.27)) hide))
  (property "Tier" "C" (at 311.15 64.77 0) (effects (font (size 1.27 1.27)) hide))
  (property "LCSC" "" (at 311.15 64.77 0) (effects (font (size 1.27 1.27)) hide))
  (property "Note" "C14: bias-T capacitor (Table 52)" (at 311.15 64.77 0) (effects (font (size 1.27 1.27)) hide)) (pin "1") (pin "2"))
 (wire (pts (xy 307.34 64.77) (xy 304.8 64.77)) (stroke (width 0) (type default)))
 (label "GNSS_ANT_FEED" (at 304.8 64.77 180) (fields_autoplaced) (effects (font (size 1.27 1.27)) (justify right bottom)))
 (wire (pts (xy 314.96 64.77) (xy 317.5 64.77)) (stroke (width 0) (type default)))
 (global_label "GND" (shape passive) (at 317.5 64.77 0) (fields_autoplaced) (effects (font (size 1.27 1.27)) (justify left))
  (property "Intersheetrefs" "${INTERSHEET_REFS}" (at 317.5 64.77 0) (effects (font (size 1.27 1.27)) hide)))
 (symbol (lib_id "batman:L") (at 349.25 64.77 0) (unit 1) (in_bom yes) (on_board yes) (dnp no)
  (property "Reference" "L80" (at 349.25 62.23 0) (effects (font (size 1.27 1.27)) (justify bottom)))
  (property "Value" "27nH" (at 349.25 67.31 0) (effects (font (size 1.27 1.27)) (justify top)))
  (property "Footprint" "Inductor_SMD:L_0402_1005Metric" (at 349.25 64.77 0) (effects (font (size 1.27 1.27)) hide))
  (property "Datasheet" "" (at 349.25 64.77 0) (effects (font (size 1.27 1.27)) hide))
  (property "MPN" "LQG15HS27NJ02D" (at 349.25 64.77 0) (effects (font (size 1.27 1.27)) hide))
  (property "Manufacturer" "Murata" (at 349.25 64.77 0) (effects (font (size 1.27 1.27)) hide))
  (property "Tier" "C" (at 349.25 64.77 0) (effects (font (size 1.27 1.27)) hide))
  (property "LCSC" "" (at 349.25 64.77 0) (effects (font (size 1.27 1.27)) hide))
  (property "Note" "L3: bias-T inductor, >500 ohm at L1, >=300 mA (Table 54)" (at 349.25 64.77 0) (effects (font (size 1.27 1.27)) hide)) (pin "1") (pin "2"))
 (wire (pts (xy 345.44 64.77) (xy 342.9 64.77)) (stroke (width 0) (type default)))
 (label "GNSS_ANT_FEED" (at 342.9 64.77 180) (fields_autoplaced) (effects (font (size 1.27 1.27)) (justify right bottom)))
 (wire (pts (xy 353.06 64.77) (xy 355.6 64.77)) (stroke (width 0) (type default)))
 (label "GNSS_ANT" (at 355.6 64.77 0) (fields_autoplaced) (effects (font (size 1.27 1.27)) (justify left bottom)))
 (symbol (lib_id "batman:C") (at 30.48 87.63 0) (unit 1) (in_bom yes) (on_board yes) (dnp no)
  (property "Reference" "C83" (at 30.48 85.09 0) (effects (font (size 1.27 1.27)) (justify bottom)))
  (property "Value" "47p C0G" (at 30.48 90.17 0) (effects (font (size 1.27 1.27)) (justify top)))
  (property "Footprint" "Capacitor_SMD:C_0402_1005Metric" (at 30.48 87.63 0) (effects (font (size 1.27 1.27)) hide))
  (property "Datasheet" "" (at 30.48 87.63 0) (effects (font (size 1.27 1.27)) hide))
  (property "MPN" "" (at 30.48 87.63 0) (effects (font (size 1.27 1.27)) hide))
  (property "Manufacturer" "" (at 30.48 87.63 0) (effects (font (size 1.27 1.27)) hide))
  (property "Tier" "C" (at 30.48 87.63 0) (effects (font (size 1.27 1.27)) hide))
  (property "LCSC" "" (at 30.48 87.63 0) (effects (font (size 1.27 1.27)) hide))
  (property "Note" "C18: DC block 47 pF 5 % C0G (Table 52)" (at 30.48 87.63 0) (effects (font (size 1.27 1.27)) hide)) (pin "1") (pin "2"))
 (wire (pts (xy 26.67 87.63) (xy 24.13 87.63)) (stroke (width 0) (type default)))
 (label "GNSS_ANT" (at 24.13 87.63 180) (fields_autoplaced) (effects (font (size 1.27 1.27)) (justify right bottom)))
 (wire (pts (xy 34.29 87.63) (xy 36.83 87.63)) (stroke (width 0) (type default)))
 (label "GNSS_RFIN" (at 36.83 87.63 0) (fields_autoplaced) (effects (font (size 1.27 1.27)) (justify left bottom)))
 (symbol (lib_id "batman:COAX") (at 72.39 90.17 0) (unit 1) (in_bom yes) (on_board yes) (dnp no)
  (property "Reference" "J4" (at 66.04 85.09 0) (effects (font (size 1.27 1.27)) (justify left bottom)))
  (property "Value" "U.FL" (at 66.04 96.52 0) (effects (font (size 1.27 1.27)) (justify left top)))
  (property "Footprint" "Connector_Coaxial:U.FL_Hirose_U.FL-R-SMT-1_Vertical" (at 72.39 90.17 0) (effects (font (size 1.27 1.27)) hide))
  (property "Datasheet" "" (at 72.39 90.17 0) (effects (font (size 1.27 1.27)) hide))
  (property "MPN" "U.FL-R-SMT-1(10)" (at 72.39 90.17 0) (effects (font (size 1.27 1.27)) hide))
  (property "Manufacturer" "Hirose" (at 72.39 90.17 0) (effects (font (size 1.27 1.27)) hide))
  (property "Tier" "C" (at 72.39 90.17 0) (effects (font (size 1.27 1.27)) hide))
  (property "LCSC" "" (at 72.39 90.17 0) (effects (font (size 1.27 1.27)) hide))
  (property "Note" "active patch antenna with SAW pre-filter; 50 ohm CPWG trace" (at 72.39 90.17 0) (effects (font (size 1.27 1.27)) hide)) (pin "1") (pin "2"))
 (wire (pts (xy 63.5 88.9) (xy 60.96 88.9)) (stroke (width 0) (type default)))
 (label "GNSS_ANT" (at 60.96 88.9 180) (fields_autoplaced) (effects (font (size 1.27 1.27)) (justify right bottom)))
 (wire (pts (xy 63.5 91.44) (xy 60.96 91.44)) (stroke (width 0) (type default)))
 (global_label "GND" (shape passive) (at 60.96 91.44 180) (fields_autoplaced) (effects (font (size 1.27 1.27)) (justify right))
  (property "Intersheetrefs" "${INTERSHEET_REFS}" (at 60.96 91.44 0) (effects (font (size 1.27 1.27)) hide)))
 (text "NOTES\nJP6: cut to isolate the GNSS supply (UART5_TX idle-high still back-feeds RXD)\nU14: UBX-20035208 R08: VIO_SEL open = 3.3 V I/O; V_BCKP 1.65-3.6 V; ext. gain <= 30 dB. SDA/SCL reused as ANT_DETECT/ANT_SHORT_N: CFG-I2C-ENABLED=0 (Integration manual Table 50)\nR80: leave NOT fitted: VIO_SEL to GND would select 1.8 V I/O (datasheet Table 10)\nQ11: T1: antenna supply switch (reference uses Vishay Si1016X; any small P-FET)\nR84: R7: keeps T1 off unless LNA_EN is high\nQ12: T2: LNA_EN (ANT_OFF_N) high -> antenna powered\nR81: R8: current sense / short limiter 10 ohm 0.25 W (Table 53); ~18.5 mV per 1.85 mA\nR82: R5 (Table 53)\nR83: R6: VREF = 0.9944 x V_ANT -> 'antenna present' above ~1.85 mA\nU15: U6 comparator (reference: LT6000/LT6003); zero-drift RRIO, offset <= 10 uV vs an 18.5 mV threshold\nC84: U15 decoupling\nR85: ANT_SHORT_N taken straight from the R8 low side (reference U7 buffer not needed at equal levels); 1k only limits current into the PIO\nC82: C14: bias-T capacitor (Table 52)\nL80: L3: bias-T inductor, >500 ohm at L1, >=300 mA (Table 54)\nC83: C18: DC block 47 pF 5 % C0G (Table 52)\nJ4: active patch antenna with SAW pre-filter; 50 ohm CPWG trace" (at 15 103.26 0) (effects (font (size 1.27 1.27)) (justify left top))))
